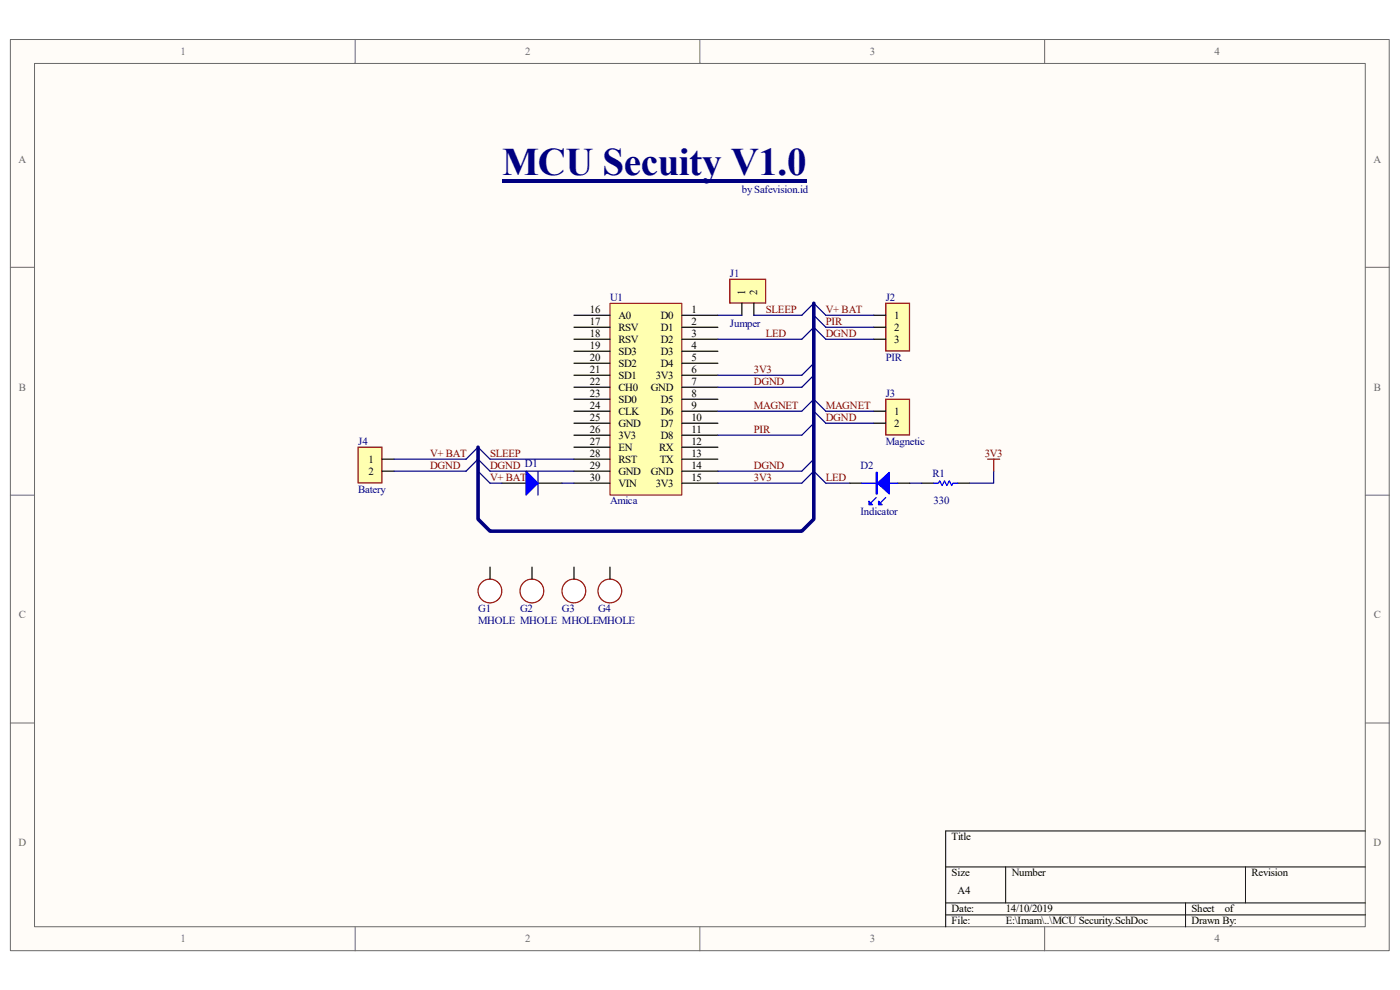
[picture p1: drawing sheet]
<svg xmlns="http://www.w3.org/2000/svg" width="297mm" height="210mm" viewBox="0 0 297 210" stroke-linecap="round" stroke-linejoin="round" font-family="sans-serif">
<path d="M2.2 8.4h292.5v193.3h-292.5z" fill="#fffcf8"/>
<path d="M2.2 8.4h292.5v193.3h-292.5z" fill="none" stroke="#696969" stroke-width=".21"/>
<path d="M7.4 13.5h282.2v183.1h-282.2z" fill="#fffcf8"/>
<g fill="none" stroke="#696969" stroke-width=".21">
<path d="M7.3 13.5h282.3v183.1h-282.3zM75.3 8.4v5.1M148.5 8.4v5.1M221.6 8.4v5.1M2.2 56.7h5.1M289.7 56.7h5.1M2.2 105h5.1M289.7 105h5.1M2.2 153.4h5.1M289.7 153.4h5.1M75.3 196.6v5.1M148.5 196.6v5.1"/>
<path d="M221.6 196.6v5.1"/>
</g>
<path d="M289.7 176.3h-89.1v20.3M200.6 183.9h89.1M200.6 191.5h89.1M200.6 194.1h89.1M213.4 183.9v7.6M251.5 191.5v5.1M264.2 183.9v7.6" fill="none" stroke="#000" stroke-width=".21"/>
<path d="M129.5 64.4h15.2v40.6h-15.2z" fill="#ffffb0"/>
<path d="M129.4 64.3h15.3v40.7h-15.3z" fill="none" stroke="#800000" stroke-width=".21"/>
<g fill="none" stroke="#000" stroke-width=".25">
<path d="M121.8 66.9h7.6M121.8 69.4h7.6M121.8 72h7.6M121.8 74.5h7.6M121.8 77.1h7.6M121.8 79.6h7.6M144.7 66.9h7.6M144.7 69.4h7.6M144.7 72h7.6M144.7 74.5h7.6M144.7 77.1h7.6M144.7 79.6h7.6"/>
<path d="M121.8 82.1h7.6M121.8 84.7h7.6M121.8 87.2h7.6M121.8 89.8h7.6M121.8 92.3h7.6M121.8 94.9h7.6M121.8 97.4h7.6M121.8 100h7.6M144.7 82.1h7.6M144.7 84.7h7.6M144.7 87.2h7.6M144.7 89.8h7.6"/>
<path d="M144.7 92.3h7.6M144.7 94.9h7.6M144.7 97.4h7.6M144.7 100h7.6M106.5 102.5h5.1M114.1 102.5h5.1M121.8 102.5h7.6M144.7 102.5h7.6"/>
</g>
<path d="M111.6 100l2.5 2.5-2.5 2.5z" fill="#00f" stroke="#00f" stroke-width=".25"/>
<path d="M114.1 100v5" fill="none" stroke="#00f" stroke-width=".25"/>
<path d="M172.6 64.3v45.8l-2.5 2.6h-66.1l-2.6-2.6v-15.2" fill="none" stroke="#000080" stroke-width=".76"/>
<path d="M172.6 69.4l-2.5 2.6h-17.8M172.6 64.3l-2.5 2.6M101.4 100l2.6 2.5h2.5M101.4 97.4l2.6 2.6h17.8M101.4 94.9l2.6 2.5h17.8M172.6 100l-2.5 2.5h-17.8M172.6 97.4l-2.5 2.6h-17.8M172.6 84.7l-2.5 2.5h-17.8M172.6 89.8l-2.5 2.5h-17.8M119.2 102.5h2.6" fill="none" stroke="#000080" stroke-width=".25"/>
<path d="M187.9 64.3h5.1v10.2h-5.1z" fill-rule="evenodd" fill="#ffffb0" stroke="#800000" stroke-width=".25"/>
<path d="M185.4 66.9h2.5M185.4 69.4h2.5M185.4 72h2.5" fill="none" stroke="#000" stroke-width=".25"/>
<path d="M187.9 84.7h5.1v7.6h-5.1z" fill-rule="evenodd" fill="#ffffb0" stroke="#800000" stroke-width=".25"/>
<path d="M185.4 87.2h2.5M185.4 89.8h2.5" fill="none" stroke="#000" stroke-width=".25"/>
<path d="M76 94.9h5v7.5h-5z" fill-rule="evenodd" fill="#ffffb0" stroke="#800000" stroke-width=".25"/>
<path d="M81.1 97.4h2.5M81.1 100h2.5M195.5 102.5h2.6M203.2 102.5h2.5" fill="none" stroke="#000" stroke-width=".25"/>
<path d="M172.6 64.3l2.6 2.6h10.2M172.6 66.9l2.6 2.5h10.2M172.6 69.4l2.6 2.6h10.2M101.4 97.4l-2.5 2.6h-15.3M101.4 94.9l-2.5 2.5h-15.3M172.6 84.7l2.6 2.5h10.2M172.6 87.2l2.6 2.6h10.2M172.6 100l2.6 2.5h5.1M210.8 100v2.5h-5.1M193 102.5h2.5" fill="none" stroke="#000080" stroke-width=".25"/>
<path d="M198.1 102.5h1l.3-.5 .5 1 .5-1 .5 1 .5-1 .5 1 .3-.5h1" fill="none" stroke="#00f" stroke-width=".25"/>
<path d="M209.5 97.4h2.6M210.8 97.4v2.6" fill="none" stroke="#800000" stroke-width=".25"/>
<path d="M154.8 59.2h7.6v5.1h-7.6z" fill-rule="evenodd" fill="#ffffb0" stroke="#800000" stroke-width=".25"/>
<path d="M157.4 64.3v2.6M159.9 64.3v2.6M180.3 102.5h2.5M190.5 102.5h2.5" fill="none" stroke="#000" stroke-width=".25"/>
<path d="M152.3 66.9h5.1M159.9 66.9h10.2M172.6 77.1l-2.5 2.5h-17.8M172.6 79.6l-2.5 2.5h-17.8" fill="none" stroke="#000080" stroke-width=".25"/>
<path d="M182.8 102.5h7.7M185.9 105.6l-1 1M187.9 105.6l-1 1" fill="none" stroke="#00f" stroke-width=".25"/>
<g fill="#00f" stroke="#00f" stroke-width=".25">
<path d="M186.1 102.5l2.6-2.3v4.6z"/>
<path d="M184.4 106.3l.7 .8h-.7z"/>
<path d="M186.4 106.3l.8 .8h-.8z"/>
<path d="M185.9 100.2h.2v4.6h-.2z" fill-rule="evenodd"/>
</g>
<circle cx="103.9" cy="125.4" r="2.52" fill="#fff" stroke="#bf0000" stroke-width=".25"/>
<path d="M104 120.3v2.6" fill="none" stroke="#000" stroke-width=".25"/>
<circle cx="112.8" cy="125.4" r="2.52" fill="#fff" stroke="#bf0000" stroke-width=".25"/>
<path d="M112.9 120.3v2.6" fill="none" stroke="#000" stroke-width=".25"/>
<circle cx="121.7" cy="125.4" r="2.52" fill="#fff" stroke="#bf0000" stroke-width=".25"/>
<path d="M121.8 120.3v2.6" fill="none" stroke="#000" stroke-width=".25"/>
<circle cx="129.4" cy="125.4" r="2.52" fill="#fff" stroke="#bf0000" stroke-width=".25"/>
<path d="M129.4 120.3v2.6" fill="none" stroke="#000" stroke-width=".25"/>
<path d="M106.5 38.1h64.6v.7h-64.6z" fill="#000080"/>
<text font-size="8.3" fill="#000080" x="106.5" y="37.2">MCU Secuity V1.0</text>
<g font-size="2.3" fill="#696969">
<text x="38.3" y="11.6">1</text>
<text x="111.4" y="11.6">2</text>
<text x="184.5" y="11.6">3</text>
<text x="257.7" y="11.6">4</text>
<text x="3.9" y="34.5">A</text>
<text x="291.4" y="34.5">A</text>
<text x="4" y="82.8">B</text>
<text x="291.5" y="82.8">B</text>
<text x="4" y="131.2">C</text>
<text x="291.5" y="131.2">C</text>
<text x="3.9" y="179.5">D</text>
<text x="291.4" y="179.5">D</text>
<text x="38.3" y="199.9">1</text>
<text x="111.4" y="199.9">2</text>
<text x="184.5" y="199.9">3</text>
<text x="257.7" y="199.9">4</text>
</g>
<g font-size="2.3" fill="#000080">
<text x="157.4" y="40.9">by Safevision.id</text>
<text x="154.9" y="58.7">J1</text>
<text x="129.4" y="63.8">U1</text>
<text x="187.9" y="63.8">J2</text>
<text x="154.9" y="69.4">Jumper</text>
<text x="187.9" y="76.5">PIR</text>
<text x="187.9" y="84.1">J3</text>
<text x="76" y="94.3">J4</text>
<text x="187.9" y="94.3">Magnetic</text>
<text x="182.6" y="99.4">D2</text>
<text x="197.8" y="101.2">R1</text>
<text x="76" y="104.5">Batery</text>
<text x="129.4" y="107">Amica</text>
<text x="198.1" y="107">330</text>
<text x="182.6" y="109.3">Indicator</text>
<text x="101.4" y="129.9">G1</text>
<text x="110.3" y="129.9">G2</text>
<text x="119.2" y="129.9">G3</text>
<text x="126.9" y="129.9">G4</text>
<text x="101.4" y="132.5">MHOLE MHOLE MHOLEMHOLE</text>
</g>
<g font-size="2.3">
<text x="158.1" y="62.6" transform="rotate(-90 158.1 62.6)">1</text>
<text x="160.7" y="62.6" transform="rotate(-90 160.7 62.6)">2</text>
<text x="125.1" y="66.3">16</text>
<text x="125.1" y="68.9">17</text>
<text x="125.1" y="71.4">18</text>
<text x="131.2" y="67.6">A0</text>
<text x="131.2" y="70.1">RSV</text>
<text x="140.2" y="67.6">D0</text>
<text x="140.2" y="70.1">D1</text>
<text x="146.7" y="66.3">1</text>
<text x="146.7" y="68.9">2</text>
<text x="146.7" y="71.4">3</text>
<text x="189.7" y="67.6">1</text>
<text x="189.7" y="70.1">2</text>
<text x="125.1" y="74">19</text>
<text x="125.1" y="76.5">20</text>
<text x="131.2" y="72.7">RSV</text>
<text x="131.2" y="75.2">SD3</text>
<text x="131.2" y="77.8">SD2</text>
<text x="140.2" y="72.7">D2</text>
<text x="140.2" y="75.2">D3</text>
<text x="140.2" y="77.8">D4</text>
<text x="146.7" y="74">4</text>
<text x="146.7" y="76.5">5</text>
<text x="189.7" y="72.7">3</text>
<text x="125.1" y="79">21</text>
<text x="125.1" y="81.6">22</text>
<text x="131.2" y="80.3">SD1</text>
<text x="131.2" y="82.8">CH0</text>
<text x="138" y="82.8">GND</text>
<text x="139.1" y="80.3">3V3</text>
<text x="146.7" y="79">6</text>
<text x="146.7" y="81.6">7</text>
<text x="125.1" y="84.1">23</text>
<text x="125.1" y="86.7">24</text>
<text x="125.1" y="89.2">25</text>
<text x="131.2" y="85.4">SD0</text>
<text x="131.2" y="88">CLK</text>
<text x="140.2" y="85.4">D5</text>
<text x="140.2" y="88">D6</text>
<text x="146.7" y="84.1">8</text>
<text x="146.7" y="86.7">9</text>
<text x="146.7" y="89.2">10</text>
<text x="189.7" y="88">1</text>
<text x="125.1" y="91.8">26</text>
<text x="125.1" y="94.3">27</text>
<text x="131.2" y="90.5">GND</text>
<text x="131.2" y="93">3V3</text>
<text x="131.2" y="95.6">EN</text>
<text x="139.8" y="95.6">RX</text>
<text x="140.2" y="90.5">D7</text>
<text x="140.2" y="93">D8</text>
<text x="146.7" y="91.8">11</text>
<text x="146.7" y="94.3">12</text>
<text x="189.7" y="90.5">2</text>
<text x="78.2" y="98.1">1</text>
<text x="78.2" y="100.7">2</text>
<text x="125.1" y="96.9">28</text>
<text x="125.1" y="99.4">29</text>
<text x="125.1" y="101.9">30</text>
<text x="131.2" y="98.1">RST</text>
<text x="131.2" y="100.7">GND</text>
<text x="138" y="100.7">GND</text>
<text x="140" y="98.1">TX</text>
<text x="146.7" y="96.9">13</text>
<text x="146.7" y="99.4">14</text>
<text x="146.7" y="101.9">15</text>
<text x="131.2" y="103.2">VIN</text>
<text x="139.1" y="103.2">3V3</text>
<text x="201.9" y="178.3">Title</text>
<text x="201.9" y="185.9">Size</text>
<text x="214.6" y="185.9">Number</text>
<text x="265.5" y="185.9">Revision</text>
<text x="203.2" y="189.7">A4</text>
<text x="201.9" y="193.5">Date:</text>
<text x="201.9" y="196.1">File:</text>
<text x="213.4" y="193.5">14/10/2019</text>
<text x="213.4" y="196.1">E:\Imam\..\MCU Security.SchDoc</text>
<text x="252.8" y="196.1">Drawn By:</text>
<text x="252.8" y="193.5">Sheet</text>
<text x="259.8" y="193.5">of</text>
</g>
<g font-size="2.3" fill="#800000">
<text x="162.5" y="66.3">SLEEP</text>
<text x="162.5" y="71.4">LED</text>
<text x="175.2" y="66.3">V+ BAT</text>
<text x="175.2" y="68.9">PIR</text>
<text x="175.2" y="71.4">DGND</text>
<text x="159.9" y="81.6">DGND</text>
<text x="159.9" y="79">3V3</text>
<text x="159.9" y="86.7">MAGNET</text>
<text x="175.2" y="86.7">MAGNET</text>
<text x="175.2" y="89.2">DGND</text>
<text x="159.9" y="91.8">PIR</text>
<text x="91.2" y="96.9">V+ BAT</text>
<text x="91.2" y="99.4">DGND</text>
<text x="104" y="101.9">V+ BAT</text>
<text x="104" y="99.4">DGND D1</text>
<text x="104" y="96.9">SLEEP</text>
<text x="159.9" y="99.4">DGND</text>
<text x="159.9" y="101.9">3V3</text>
<text x="175.2" y="101.9">LED</text>
<text x="208.9" y="96.9">3V3</text>
</g>
</svg>
